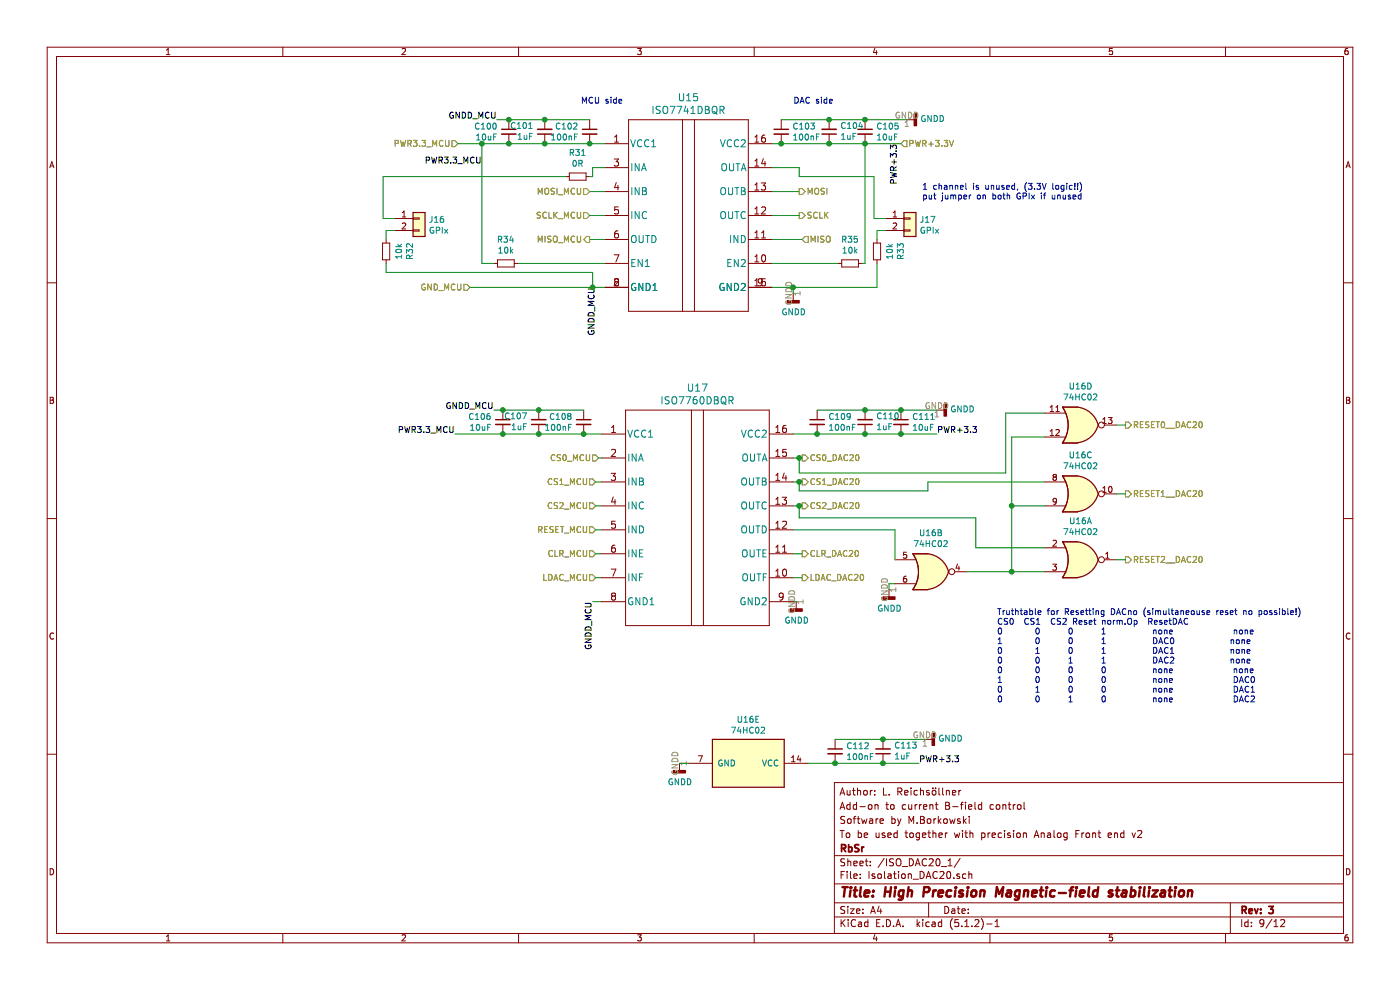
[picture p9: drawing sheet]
EESchema Schematic File Version 4
LIBS:ReadOut_BartingtonMag690_ReadOut_3V1-cache
EELAYER 29 0
EELAYER END
$Descr A4 11693 8268
encoding utf-8
Sheet 9 12
Title "High Precision Magnetic-field stabilization"
Date ""
Rev "3"
Comp "RbSr"
Comment1 "To be used together with precision Analog Front end v2"
Comment2 "Software by M.Borkowski"
Comment3 "Add-on to current B-field control"
Comment4 "Author: L. Reichsöllner"
$EndDescr
$Comp
L ISO7741:ISO7741DBQR U15
U 1 1
P 5750 1800
AR Path="/5EA2EFEB/5EA31CFB" Ref="U15"  Part="1" 
AR Path="/5EBBE87C/5EA31CFB" Ref="U?"  Part="1" 
F 0 "U15" H 5750 2788 60  0000 C CNN
F 1 "ISO7741DBQR" H 5750 2682 60  0000 C CNN
F 2 "ISO7741-SSOP:ISO7741DBQR" H 5750 1740 60  0001 C CNN
F 3 "http://www.ti.com/lit/gpn/iso7741-q1" H 5750 2682 60  0001 C CNN
F 4 "296-48140-1-ND" H 5750 1800 50  0001 C CNN "DigiKey"
	1    5750 1800
	1    0    0    -1  
$EndComp
Text Notes 4850 875  0    50   ~ 0
MCU side
Text Notes 6625 875  0    50   ~ 0
DAC side
Text HLabel 7525 1200 2    50   Input ~ 0
PWR+3.3V
Wire Wire Line
	7525 1200 7225 1200
$Comp
L power:GNDD #PWR087
U 1 1
P 6625 2450
AR Path="/5EA2EFEB/5EA32E06" Ref="#PWR087"  Part="1" 
AR Path="/5EBBE87C/5EA32E06" Ref="#PWR?"  Part="1" 
F 0 "#PWR087" H 6625 2200 50  0001 C CNN
F 1 "GNDD" H 6629 2295 50  0000 C CNN
F 2 "" H 6625 2450 50  0001 C CNN
F 3 "" H 6625 2450 50  0001 C CNN
	1    6625 2450
	1    0    0    -1  
$EndComp
Wire Wire Line
	6625 2450 6625 2400
Wire Wire Line
	6625 2400 6450 2400
Text HLabel 6675 1800 2    50   Output ~ 0
SCLK
Wire Wire Line
	6675 1800 6450 1800
Wire Wire Line
	6450 1600 6675 1600
Wire Wire Line
	6450 1400 6675 1400
Connection ~ 7225 1200
Wire Wire Line
	6450 2200 7000 2200
$Comp
L Device:C_Small C105
U 1 1
P 7225 1100
AR Path="/5EA2EFEB/5EA41B8B" Ref="C105"  Part="1" 
AR Path="/5EBBE87C/5EA41B8B" Ref="C?"  Part="1" 
F 0 "C105" H 7317 1146 50  0000 L CNN
F 1 "10uF" H 7317 1055 50  0000 L CNN
F 2 "Capacitor_SMD:C_0805_2012Metric" H 7225 1100 50  0001 C CNN
F 3 "https://search.murata.co.jp/Ceramy/image/img/A01X/G101/ENG/GRM21BR6YA106KE43-01.pdf" H 7225 1100 50  0001 C CNN
F 4 "490-10514-1-ND" H 7225 1100 50  0001 C CNN "DigiKey"
	1    7225 1100
	1    0    0    -1  
$EndComp
$Comp
L Device:C_Small C104
U 1 1
P 6925 1100
AR Path="/5EA2EFEB/5EA444F8" Ref="C104"  Part="1" 
AR Path="/5EBBE87C/5EA444F8" Ref="C?"  Part="1" 
F 0 "C104" H 6833 1054 50  0000 R CNN
F 1 "1uF" H 6833 1145 50  0000 R CNN
F 2 "Capacitor_SMD:C_0603_1608Metric" H 6925 1100 50  0001 C CNN
F 3 "https://www.yageo.com/upload/media/product/productsearch/datasheet/mlcc/UPY-GPHC_X5R_4V-to-50V_25.pdf" H 6925 1100 50  0001 C CNN
F 4 "311-1787-2-ND" H 6925 1100 50  0001 C CNN "DigiKey"
	1    6925 1100
	-1   0    0    1   
$EndComp
$Comp
L Device:C_Small C103
U 1 1
P 6525 1100
AR Path="/5EA2EFEB/5EA49017" Ref="C103"  Part="1" 
AR Path="/5EBBE87C/5EA49017" Ref="C?"  Part="1" 
F 0 "C103" H 6617 1146 50  0000 L CNN
F 1 "100nF" H 6617 1055 50  0000 L CNN
F 2 "Capacitor_SMD:C_0603_1608Metric" H 6525 1100 50  0001 C CNN
F 3 "https://katalog.we-online.de/pbs/datasheet/885012206071.pdf" H 6525 1100 50  0001 C CNN
F 4 "732-7989-1-ND" H 6525 1100 50  0001 C CNN "DigiKey"
	1    6525 1100
	1    0    0    -1  
$EndComp
Wire Wire Line
	7225 2200 7225 1200
Connection ~ 6925 1200
Wire Wire Line
	6925 1200 7225 1200
Connection ~ 6525 1200
Wire Wire Line
	6525 1200 6450 1200
Wire Wire Line
	6525 1200 6925 1200
$Comp
L Device:C_Small C100
U 1 1
P 4250 1100
AR Path="/5EA2EFEB/5EA54973" Ref="C100"  Part="1" 
AR Path="/5EBBE87C/5EA54973" Ref="C?"  Part="1" 
F 0 "C100" H 4342 1146 50  0000 L CNN
F 1 "10uF" H 4342 1055 50  0000 L CNN
F 2 "Capacitor_SMD:C_0805_2012Metric" H 4250 1100 50  0001 C CNN
F 3 "https://search.murata.co.jp/Ceramy/image/img/A01X/G101/ENG/GRM21BR6YA106KE43-01.pdf" H 4250 1100 50  0001 C CNN
F 4 "490-10514-1-ND" H 4250 1100 50  0001 C CNN "DigiKey"
	1    4250 1100
	-1   0    0    -1  
$EndComp
$Comp
L Device:C_Small C101
U 1 1
P 4550 1100
AR Path="/5EA2EFEB/5EA5497A" Ref="C101"  Part="1" 
AR Path="/5EBBE87C/5EA5497A" Ref="C?"  Part="1" 
F 0 "C101" H 4458 1054 50  0000 R CNN
F 1 "1uF" H 4458 1145 50  0000 R CNN
F 2 "Capacitor_SMD:C_0603_1608Metric" H 4550 1100 50  0001 C CNN
F 3 "https://www.yageo.com/upload/media/product/productsearch/datasheet/mlcc/UPY-GPHC_X5R_4V-to-50V_25.pdf" H 4550 1100 50  0001 C CNN
F 4 "311-1787-2-ND" H 4550 1100 50  0001 C CNN "DigiKey"
	1    4550 1100
	1    0    0    1   
$EndComp
$Comp
L Device:C_Small C102
U 1 1
P 4925 1100
AR Path="/5EA2EFEB/5EA54981" Ref="C102"  Part="1" 
AR Path="/5EBBE87C/5EA54981" Ref="C?"  Part="1" 
F 0 "C102" H 5017 1146 50  0000 L CNN
F 1 "100nF" H 5017 1055 50  0000 L CNN
F 2 "Capacitor_SMD:C_0603_1608Metric" H 4925 1100 50  0001 C CNN
F 3 "https://katalog.we-online.de/pbs/datasheet/885012206071.pdf" H 4925 1100 50  0001 C CNN
F 4 "732-7989-1-ND" H 4925 1100 50  0001 C CNN "DigiKey"
	1    4925 1100
	-1   0    0    -1  
$EndComp
$Comp
L Device:C_Small C106
U 1 1
P 4200 3525
AR Path="/5EA2EFEB/5EA55390" Ref="C106"  Part="1" 
AR Path="/5EBBE87C/5EA55390" Ref="C?"  Part="1" 
F 0 "C106" H 4292 3571 50  0000 L CNN
F 1 "10uF" H 4292 3480 50  0000 L CNN
F 2 "Capacitor_SMD:C_0805_2012Metric" H 4200 3525 50  0001 C CNN
F 3 "https://search.murata.co.jp/Ceramy/image/img/A01X/G101/ENG/GRM21BR6YA106KE43-01.pdf" H 4200 3525 50  0001 C CNN
F 4 "490-10514-1-ND" H 4200 3525 50  0001 C CNN "DigiKey"
	1    4200 3525
	-1   0    0    -1  
$EndComp
$Comp
L Device:C_Small C107
U 1 1
P 4500 3525
AR Path="/5EA2EFEB/5EA55397" Ref="C107"  Part="1" 
AR Path="/5EBBE87C/5EA55397" Ref="C?"  Part="1" 
F 0 "C107" H 4408 3479 50  0000 R CNN
F 1 "1uF" H 4408 3570 50  0000 R CNN
F 2 "Capacitor_SMD:C_0603_1608Metric" H 4500 3525 50  0001 C CNN
F 3 "https://www.yageo.com/upload/media/product/productsearch/datasheet/mlcc/UPY-GPHC_X5R_4V-to-50V_25.pdf" H 4500 3525 50  0001 C CNN
F 4 "311-1787-2-ND" H 4500 3525 50  0001 C CNN "DigiKey"
	1    4500 3525
	1    0    0    1   
$EndComp
$Comp
L Device:C_Small C108
U 1 1
P 4875 3525
AR Path="/5EA2EFEB/5EA5539E" Ref="C108"  Part="1" 
AR Path="/5EBBE87C/5EA5539E" Ref="C?"  Part="1" 
F 0 "C108" H 4967 3571 50  0000 L CNN
F 1 "100nF" H 4967 3480 50  0000 L CNN
F 2 "Capacitor_SMD:C_0603_1608Metric" H 4875 3525 50  0001 C CNN
F 3 "https://katalog.we-online.de/pbs/datasheet/885012206071.pdf" H 4875 3525 50  0001 C CNN
F 4 "732-7989-1-ND" H 4875 3525 50  0001 C CNN "DigiKey"
	1    4875 3525
	-1   0    0    -1  
$EndComp
$Comp
L Device:C_Small C111
U 1 1
P 7525 3525
AR Path="/5EA2EFEB/5EA56A3F" Ref="C111"  Part="1" 
AR Path="/5EBBE87C/5EA56A3F" Ref="C?"  Part="1" 
F 0 "C111" H 7617 3571 50  0000 L CNN
F 1 "10uF" H 7617 3480 50  0000 L CNN
F 2 "Capacitor_SMD:C_0805_2012Metric" H 7525 3525 50  0001 C CNN
F 3 "https://search.murata.co.jp/Ceramy/image/img/A01X/G101/ENG/GRM21BR6YA106KE43-01.pdf" H 7525 3525 50  0001 C CNN
F 4 "490-10514-1-ND" H 7525 3525 50  0001 C CNN "DigiKey"
	1    7525 3525
	1    0    0    -1  
$EndComp
$Comp
L Device:C_Small C110
U 1 1
P 7225 3525
AR Path="/5EA2EFEB/5EA56A46" Ref="C110"  Part="1" 
AR Path="/5EBBE87C/5EA56A46" Ref="C?"  Part="1" 
F 0 "C110" H 7133 3479 50  0000 R CNN
F 1 "1uF" H 7133 3570 50  0000 R CNN
F 2 "Capacitor_SMD:C_0603_1608Metric" H 7225 3525 50  0001 C CNN
F 3 "https://www.yageo.com/upload/media/product/productsearch/datasheet/mlcc/UPY-GPHC_X5R_4V-to-50V_25.pdf" H 7225 3525 50  0001 C CNN
F 4 "311-1787-2-ND" H 7225 3525 50  0001 C CNN "DigiKey"
	1    7225 3525
	-1   0    0    1   
$EndComp
$Comp
L Device:C_Small C109
U 1 1
P 6825 3525
AR Path="/5EA2EFEB/5EA56A4D" Ref="C109"  Part="1" 
AR Path="/5EBBE87C/5EA56A4D" Ref="C?"  Part="1" 
F 0 "C109" H 6917 3571 50  0000 L CNN
F 1 "100nF" H 6917 3480 50  0000 L CNN
F 2 "Capacitor_SMD:C_0603_1608Metric" H 6825 3525 50  0001 C CNN
F 3 "https://katalog.we-online.de/pbs/datasheet/885012206071.pdf" H 6825 3525 50  0001 C CNN
F 4 "732-7989-1-ND" H 6825 3525 50  0001 C CNN "DigiKey"
	1    6825 3525
	1    0    0    -1  
$EndComp
Wire Wire Line
	7200 2200 7225 2200
Text HLabel 3925 2400 0    50   Input ~ 0
GND_MCU
Wire Wire Line
	3925 2400 4950 2400
Text Label 4975 2400 3    50   ~ 0
GNDD_MCU
Text Label 4950 5025 3    50   ~ 0
GNDD_MCU
Wire Wire Line
	4950 5025 5025 5025
Wire Wire Line
	5050 1200 4925 1200
Connection ~ 4550 1200
Wire Wire Line
	4550 1200 4250 1200
Connection ~ 4925 1200
Wire Wire Line
	4925 1200 4550 1200
Text HLabel 3825 1200 0    50   Input ~ 0
PWR3.3[2]_MCU
Text Label 4150 1000 2    50   ~ 0
GNDD_MCU
Wire Wire Line
	4150 1000 4250 1000
Connection ~ 4550 1000
Wire Wire Line
	4550 1000 4925 1000
Wire Wire Line
	4950 1400 5050 1400
Wire Wire Line
	6450 2000 6700 2000
Connection ~ 4250 1000
Wire Wire Line
	4250 1000 4550 1000
Connection ~ 4250 1200
Wire Wire Line
	4250 1200 4025 1200
Wire Wire Line
	4925 1600 5050 1600
Text HLabel 4925 1800 0    50   Input ~ 0
SCLK_MCU
Wire Wire Line
	4925 1800 5050 1800
$Comp
L Device:R_Small R31
U 1 1
P 4825 1475
AR Path="/5EA2EFEB/5EA6146F" Ref="R31"  Part="1" 
AR Path="/5EBBE87C/5EA6146F" Ref="R?"  Part="1" 
F 0 "R31" V 5021 1475 50  0000 C CNN
F 1 "0R" V 4930 1475 50  0000 C CNN
F 2 "Resistor_SMD:R_0603_1608Metric" H 4825 1475 50  0001 C CNN
F 3 "https://www.yageo.com/upload/media/product/productsearch/datasheet/rchip/PYu-RC_Group_51_RoHS_L_10.pdf" H 4825 1475 50  0001 C CNN
F 4 "311-0.0GRCT-ND" H 4825 1475 50  0001 C CNN "DigiKey"
	1    4825 1475
	0    -1   -1   0   
$EndComp
Wire Wire Line
	4950 1400 4950 1475
Wire Wire Line
	4950 1475 4925 1475
$Comp
L Device:R_Small R33
U 1 1
P 7325 2100
AR Path="/5EA2EFEB/5EA64B2B" Ref="R33"  Part="1" 
AR Path="/5EBBE87C/5EA64B2B" Ref="R?"  Part="1" 
F 0 "R33" V 7521 2100 50  0000 C CNN
F 1 "10k" V 7430 2100 50  0000 C CNN
F 2 "Resistor_SMD:R_0603_1608Metric" H 7325 2100 50  0001 C CNN
F 3 "https://www.yageo.com/upload/media/product/productsearch/datasheet/rchip/PYu-RC_Group_51_RoHS_L_10.pdf" H 7325 2100 50  0001 C CNN
F 4 "311-10.0KCRCT-ND" H 7325 2100 50  0001 C CNN "DigiKey"
	1    7325 2100
	1    0    0    -1  
$EndComp
Wire Wire Line
	6675 1400 6675 1475
Wire Wire Line
	4925 2000 5050 2000
$Comp
L Device:R_Small R35
U 1 1
P 7100 2200
AR Path="/5EA2EFEB/5EA69475" Ref="R35"  Part="1" 
AR Path="/5EBBE87C/5EA69475" Ref="R?"  Part="1" 
F 0 "R35" V 7296 2200 50  0000 C CNN
F 1 "10k" V 7205 2200 50  0000 C CNN
F 2 "Resistor_SMD:R_0603_1608Metric" H 7100 2200 50  0001 C CNN
F 3 "https://www.yageo.com/upload/media/product/productsearch/datasheet/rchip/PYu-RC_Group_51_RoHS_L_10.pdf" H 7100 2200 50  0001 C CNN
F 4 "311-10.0KCRCT-ND" H 7100 2200 50  0001 C CNN "DigiKey"
	1    7100 2200
	0    -1   -1   0   
$EndComp
$Comp
L Device:R_Small R34
U 1 1
P 4225 2200
AR Path="/5EA2EFEB/5EA6994C" Ref="R34"  Part="1" 
AR Path="/5EBBE87C/5EA6994C" Ref="R?"  Part="1" 
F 0 "R34" V 4421 2200 50  0000 C CNN
F 1 "10k" V 4330 2200 50  0000 C CNN
F 2 "Resistor_SMD:R_0603_1608Metric" H 4225 2200 50  0001 C CNN
F 3 "https://www.yageo.com/upload/media/product/productsearch/datasheet/rchip/PYu-RC_Group_51_RoHS_L_10.pdf" H 4225 2200 50  0001 C CNN
F 4 "311-10.0KCRCT-ND" H 4225 2200 50  0001 C CNN "DigiKey"
	1    4225 2200
	0    -1   -1   0   
$EndComp
Wire Wire Line
	4025 1200 4025 2200
Wire Wire Line
	4025 2200 4125 2200
Connection ~ 4025 1200
Wire Wire Line
	4025 1200 3825 1200
Wire Wire Line
	4325 2200 5050 2200
$Comp
L power:GNDD #PWR086
U 1 1
P 7575 1000
AR Path="/5EA2EFEB/5EA6C794" Ref="#PWR086"  Part="1" 
AR Path="/5EBBE87C/5EA6C794" Ref="#PWR?"  Part="1" 
F 0 "#PWR086" H 7575 750 50  0001 C CNN
F 1 "GNDD" V 7579 890 50  0000 R CNN
F 2 "" H 7575 1000 50  0001 C CNN
F 3 "" H 7575 1000 50  0001 C CNN
	1    7575 1000
	0    -1   -1   0   
$EndComp
Wire Wire Line
	6525 1000 6925 1000
Connection ~ 6925 1000
Wire Wire Line
	6925 1000 7225 1000
Text Label 7500 1200 3    50   ~ 0
PWR+3.3
Text Label 7825 3625 0    50   ~ 0
PWR+3.3
Wire Wire Line
	6625 3625 6825 3625
Connection ~ 6825 3625
Wire Wire Line
	6825 3625 7225 3625
Connection ~ 7225 3625
Wire Wire Line
	7225 3625 7525 3625
Wire Wire Line
	6825 3425 7225 3425
Connection ~ 7225 3425
Wire Wire Line
	7225 3425 7525 3425
$Comp
L power:GNDD #PWR088
U 1 1
P 7825 3425
AR Path="/5EA2EFEB/5EA708B4" Ref="#PWR088"  Part="1" 
AR Path="/5EBBE87C/5EA708B4" Ref="#PWR?"  Part="1" 
F 0 "#PWR088" H 7825 3175 50  0001 C CNN
F 1 "GNDD" V 7829 3315 50  0000 R CNN
F 2 "" H 7825 3425 50  0001 C CNN
F 3 "" H 7825 3425 50  0001 C CNN
	1    7825 3425
	0    -1   -1   0   
$EndComp
$Comp
L power:GNDD #PWR090
U 1 1
P 6650 5025
AR Path="/5EA2EFEB/5EA7163D" Ref="#PWR090"  Part="1" 
AR Path="/5EBBE87C/5EA7163D" Ref="#PWR?"  Part="1" 
F 0 "#PWR090" H 6650 4775 50  0001 C CNN
F 1 "GNDD" H 6654 4870 50  0000 C CNN
F 2 "" H 6650 5025 50  0001 C CNN
F 3 "" H 6650 5025 50  0001 C CNN
	1    6650 5025
	1    0    0    -1  
$EndComp
Wire Wire Line
	6625 5025 6650 5025
Text Notes 7700 1675 0    50   ~ 0
1 channel is unused, (3.3V logic!!)\nput jumper on both GPIx if unused
Text HLabel 5000 3825 0    50   Input ~ 0
CS0_MCU
Text HLabel 4975 4025 0    50   Input ~ 0
CS1_MCU
Text HLabel 4975 4225 0    50   Input ~ 0
CS2_MCU
Wire Wire Line
	5000 3825 5025 3825
Wire Wire Line
	4975 4225 5025 4225
Wire Wire Line
	4975 4025 5025 4025
Text HLabel 4975 4425 0    50   Input ~ 0
RESET_MCU
Wire Wire Line
	4975 4425 5025 4425
Text HLabel 4975 4625 0    50   Input ~ 0
CLR_MCU
Text HLabel 4975 4825 0    50   Input ~ 0
LDAC_MCU
Wire Wire Line
	4975 4625 5025 4625
Wire Wire Line
	4975 4825 5025 4825
$Comp
L 74xx:74HC02 U?
U 1 1
P 9025 4675
AR Path="/5EA829D3" Ref="U?"  Part="3" 
AR Path="/5EA2EFEB/5EA829D3" Ref="U16"  Part="1" 
AR Path="/5EBBE87C/5EA829D3" Ref="U?"  Part="1" 
F 0 "U16" H 9025 5000 50  0000 C CNN
F 1 "74HC02" H 9025 4909 50  0000 C CNN
F 2 "Package_SO:TSSOP-14_4.4x5mm_P0.65mm" H 9025 4675 50  0001 C CNN
F 3 "http://www.ti.com/general/docs/suppproductinfo.tsp?distId=10&gotoUrl=http%3A%2F%2Fwww.ti.com%2Flit%2Fgpn%2Fsn74ahc02" H 9025 4675 50  0001 C CNN
F 4 "296-4515-1-ND" H 9025 4675 50  0001 C CNN "DigiKey"
	1    9025 4675
	1    0    0    -1  
$EndComp
$Comp
L 74xx:74HC02 U?
U 5 1
P 6250 6375
AR Path="/5EA829D9" Ref="U?"  Part="5" 
AR Path="/5EA2EFEB/5EA829D9" Ref="U16"  Part="5" 
AR Path="/5EBBE87C/5EA829D9" Ref="U?"  Part="5" 
F 0 "U16" V 5883 6375 50  0000 C CNN
F 1 "74HC02" V 5974 6375 50  0000 C CNN
F 2 "Package_SO:TSSOP-14_4.4x5mm_P0.65mm" H 6250 6375 50  0001 C CNN
F 3 "http://www.ti.com/general/docs/suppproductinfo.tsp?distId=10&gotoUrl=http%3A%2F%2Fwww.ti.com%2Flit%2Fgpn%2Fsn74ahc02" H 6250 6375 50  0001 C CNN
F 4 "296-4515-1-ND" H 6250 6375 50  0001 C CNN "DigiKey"
	5    6250 6375
	0    1    1    0   
$EndComp
$Comp
L 74xx:74HC02 U?
U 2 1
P 7775 4775
AR Path="/5EA86273" Ref="U?"  Part="3" 
AR Path="/5EA2EFEB/5EA86273" Ref="U16"  Part="2" 
AR Path="/5EBBE87C/5EA86273" Ref="U?"  Part="2" 
F 0 "U16" H 7775 5100 50  0000 C CNN
F 1 "74HC02" H 7775 5009 50  0000 C CNN
F 2 "Package_SO:TSSOP-14_4.4x5mm_P0.65mm" H 7775 4775 50  0001 C CNN
F 3 "http://www.ti.com/general/docs/suppproductinfo.tsp?distId=10&gotoUrl=http%3A%2F%2Fwww.ti.com%2Flit%2Fgpn%2Fsn74ahc02" H 7775 4775 50  0001 C CNN
F 4 "296-4515-1-ND" H 7775 4775 50  0001 C CNN "DigiKey"
	2    7775 4775
	1    0    0    -1  
$EndComp
$Comp
L 74xx:74HC02 U?
U 3 1
P 9025 4125
AR Path="/5EA876F4" Ref="U?"  Part="3" 
AR Path="/5EA2EFEB/5EA876F4" Ref="U16"  Part="3" 
AR Path="/5EBBE87C/5EA876F4" Ref="U?"  Part="3" 
F 0 "U16" H 9025 4450 50  0000 C CNN
F 1 "74HC02" H 9025 4359 50  0000 C CNN
F 2 "Package_SO:TSSOP-14_4.4x5mm_P0.65mm" H 9025 4125 50  0001 C CNN
F 3 "http://www.ti.com/general/docs/suppproductinfo.tsp?distId=10&gotoUrl=http%3A%2F%2Fwww.ti.com%2Flit%2Fgpn%2Fsn74ahc02" H 9025 4125 50  0001 C CNN
F 4 "296-4515-1-ND" H 9025 4125 50  0001 C CNN "DigiKey"
	3    9025 4125
	1    0    0    -1  
$EndComp
$Comp
L 74xx:74HC02 U?
U 4 1
P 9025 3550
AR Path="/5EA88BF4" Ref="U?"  Part="3" 
AR Path="/5EA2EFEB/5EA88BF4" Ref="U16"  Part="4" 
AR Path="/5EBBE87C/5EA88BF4" Ref="U?"  Part="4" 
F 0 "U16" H 9025 3875 50  0000 C CNN
F 1 "74HC02" H 9025 3784 50  0000 C CNN
F 2 "Package_SO:TSSOP-14_4.4x5mm_P0.65mm" H 9025 3550 50  0001 C CNN
F 3 "http://www.ti.com/general/docs/suppproductinfo.tsp?distId=10&gotoUrl=http%3A%2F%2Fwww.ti.com%2Flit%2Fgpn%2Fsn74ahc02" H 9025 3550 50  0001 C CNN
F 4 "296-4515-1-ND" H 9025 3550 50  0001 C CNN "DigiKey"
	4    9025 3550
	1    0    0    -1  
$EndComp
Connection ~ 7525 3425
Wire Wire Line
	7525 3425 7825 3425
Connection ~ 7525 3625
Wire Wire Line
	7525 3625 7825 3625
Wire Wire Line
	3800 3625 4200 3625
Connection ~ 4500 3625
Wire Wire Line
	4500 3625 4875 3625
Connection ~ 4875 3625
Wire Wire Line
	4875 3625 5025 3625
Connection ~ 4200 3625
Wire Wire Line
	4200 3625 4500 3625
Connection ~ 7225 1000
Wire Wire Line
	7225 1000 7575 1000
Text Label 4125 3425 2    50   ~ 0
GNDD_MCU
Wire Wire Line
	4125 3425 4200 3425
Connection ~ 4200 3425
Wire Wire Line
	4200 3425 4500 3425
Connection ~ 4500 3425
Wire Wire Line
	4500 3425 4875 3425
Text HLabel 6700 3825 2    50   Output ~ 0
CS0_DAC20
Text HLabel 6700 4025 2    50   Output ~ 0
CS1_DAC20
Text HLabel 6700 4225 2    50   Output ~ 0
CS2_DAC20
Text HLabel 9400 3550 2    50   Output ~ 0
RESET0__DAC20
Text HLabel 6700 4825 2    50   Output ~ 0
LDAC_DAC20
Text HLabel 6700 4625 2    50   Output ~ 0
CLR_DAC20
Wire Wire Line
	6625 3825 6675 3825
Wire Wire Line
	6625 4025 6675 4025
Wire Wire Line
	6625 4225 6675 4225
Wire Wire Line
	6625 4625 6700 4625
Wire Wire Line
	6625 4825 6700 4825
Wire Wire Line
	6675 3825 6675 3950
Connection ~ 6675 3825
Wire Wire Line
	6675 3825 6700 3825
Wire Wire Line
	6675 4025 6675 4100
Wire Wire Line
	6675 4100 7750 4100
Connection ~ 6675 4025
Wire Wire Line
	6675 4025 6700 4025
Wire Wire Line
	6675 4225 6675 4325
Connection ~ 6675 4225
Wire Wire Line
	6675 4225 6700 4225
Text HLabel 9400 4125 2    50   Output ~ 0
RESET1__DAC20
Text HLabel 9400 4675 2    50   Output ~ 0
RESET2__DAC20
$Comp
L Device:C_Small C113
U 1 1
P 7375 6275
AR Path="/5EA2EFEB/5EAFF75B" Ref="C113"  Part="1" 
AR Path="/5EBBE87C/5EAFF75B" Ref="C?"  Part="1" 
F 0 "C113" H 7283 6229 50  0000 R CNN
F 1 "1uF" H 7283 6320 50  0000 R CNN
F 2 "Capacitor_SMD:C_0603_1608Metric" H 7375 6275 50  0001 C CNN
F 3 "https://www.yageo.com/upload/media/product/productsearch/datasheet/mlcc/UPY-GPHC_X5R_4V-to-50V_25.pdf" H 7375 6275 50  0001 C CNN
F 4 "311-1787-2-ND" H 7375 6275 50  0001 C CNN "DigiKey"
	1    7375 6275
	-1   0    0    1   
$EndComp
$Comp
L Device:C_Small C112
U 1 1
P 6975 6275
AR Path="/5EA2EFEB/5EAFF766" Ref="C112"  Part="1" 
AR Path="/5EBBE87C/5EAFF766" Ref="C?"  Part="1" 
F 0 "C112" H 7067 6321 50  0000 L CNN
F 1 "100nF" H 7067 6230 50  0000 L CNN
F 2 "Capacitor_SMD:C_0603_1608Metric" H 6975 6275 50  0001 C CNN
F 3 "https://katalog.we-online.de/pbs/datasheet/885012206071.pdf" H 6975 6275 50  0001 C CNN
F 4 "732-7989-1-ND" H 6975 6275 50  0001 C CNN "DigiKey"
	1    6975 6275
	1    0    0    -1  
$EndComp
Wire Wire Line
	6975 6175 7375 6175
Connection ~ 7375 6175
Wire Wire Line
	6750 6375 6975 6375
Connection ~ 6975 6375
Wire Wire Line
	6975 6375 7375 6375
Connection ~ 7375 6375
Wire Wire Line
	7375 6375 7675 6375
$Comp
L power:GNDD #PWR092
U 1 1
P 5675 6375
AR Path="/5EA2EFEB/5EB13036" Ref="#PWR092"  Part="1" 
AR Path="/5EBBE87C/5EB13036" Ref="#PWR?"  Part="1" 
F 0 "#PWR092" H 5675 6125 50  0001 C CNN
F 1 "GNDD" H 5679 6220 50  0000 C CNN
F 2 "" H 5675 6375 50  0001 C CNN
F 3 "" H 5675 6375 50  0001 C CNN
	1    5675 6375
	1    0    0    -1  
$EndComp
Wire Wire Line
	5675 6375 5750 6375
$Comp
L power:GNDD #PWR091
U 1 1
P 7725 6175
AR Path="/5EA2EFEB/5EB17AC7" Ref="#PWR091"  Part="1" 
AR Path="/5EBBE87C/5EB17AC7" Ref="#PWR?"  Part="1" 
F 0 "#PWR091" H 7725 5925 50  0001 C CNN
F 1 "GNDD" V 7729 6065 50  0000 R CNN
F 2 "" H 7725 6175 50  0001 C CNN
F 3 "" H 7725 6175 50  0001 C CNN
	1    7725 6175
	0    -1   -1   0   
$EndComp
Wire Wire Line
	7375 6175 7725 6175
Text Label 7675 6375 0    50   ~ 0
PWR+3.3
$Comp
L power:GNDD #PWR089
U 1 1
P 7425 4925
AR Path="/5EA2EFEB/5EB303E5" Ref="#PWR089"  Part="1" 
AR Path="/5EBBE87C/5EB303E5" Ref="#PWR?"  Part="1" 
F 0 "#PWR089" H 7425 4675 50  0001 C CNN
F 1 "GNDD" H 7429 4770 50  0000 C CNN
F 2 "" H 7425 4925 50  0001 C CNN
F 3 "" H 7425 4925 50  0001 C CNN
	1    7425 4925
	1    0    0    -1  
$EndComp
Wire Wire Line
	7425 4925 7425 4875
Wire Wire Line
	7425 4875 7475 4875
Wire Wire Line
	7475 4425 7475 4675
Wire Wire Line
	6625 4425 7475 4425
Wire Wire Line
	8075 4775 8450 4775
Wire Wire Line
	8450 4775 8725 4775
Wire Wire Line
	6675 4325 8150 4325
Wire Wire Line
	7750 4100 7750 4025
Wire Wire Line
	7750 4025 8725 4025
Wire Wire Line
	9325 4675 9400 4675
Wire Wire Line
	9325 4125 9400 4125
Wire Wire Line
	8400 3950 8400 3450
Wire Wire Line
	8400 3450 8725 3450
Wire Wire Line
	6675 3950 8400 3950
Connection ~ 8450 4775
Wire Wire Line
	8450 3650 8725 3650
Wire Wire Line
	8450 3650 8450 4225
Wire Wire Line
	9400 3550 9325 3550
Wire Wire Line
	8725 4225 8450 4225
Connection ~ 8450 4225
Wire Wire Line
	8450 4225 8450 4775
Wire Wire Line
	8150 4575 8725 4575
Wire Wire Line
	8150 4325 8150 4575
Text Notes 8325 5875 0    50   ~ 0
Truthtable for Resetting DACno (simultaneouse reset no possible!)\nCS0  CS1  CS2 Reset norm.Op  ResetDAC\n0       0      0      1          none             none\n1       0      0      1          DAC0            none\n0       1      0      1          DAC1            none\n0       0      1      1          DAC2            none\n0       0      0      0          none             none\n1       0      0      0          none             DAC0\n0       1      0      0          none             DAC1\n0       0      1      0          none             DAC2
Wire Wire Line
	7300 1475 7300 1825
Wire Wire Line
	7300 1825 7400 1825
$Comp
L Connector_Generic:Conn_01x02 J?
U 1 1
P 7600 1825
AR Path="/5EAA2237/5EA9B307" Ref="J?"  Part="1" 
AR Path="/5EA2EFEB/5EA9B307" Ref="J17"  Part="1" 
AR Path="/5EBBE87C/5EA9B307" Ref="J?"  Part="1" 
F 0 "J17" H 7680 1817 50  0000 L CNN
F 1 "GPIx" H 7680 1726 50  0000 L CNN
F 2 "Connector_PinHeader_2.54mm:PinHeader_1x02_P2.54mm_Vertical" H 7600 1825 50  0001 C CNN
F 3 "https://katalog.we-online.de/em/datasheet/6130xx11121.pdf" H 7600 1825 50  0001 C CNN
F 4 "732-5315-ND" H 7600 1825 50  0001 C CNN "DigiKey"
	1    7600 1825
	1    0    0    -1  
$EndComp
Wire Wire Line
	7325 2000 7325 1925
Wire Wire Line
	7325 1925 7400 1925
Wire Wire Line
	6675 1475 7300 1475
$Comp
L Device:R_Small R32
U 1 1
P 3225 2100
AR Path="/5EA2EFEB/5EAA5F29" Ref="R32"  Part="1" 
AR Path="/5EAA2237/5EAA5F29" Ref="R?"  Part="1" 
AR Path="/5EBBE87C/5EAA5F29" Ref="R?"  Part="1" 
F 0 "R32" V 3421 2100 50  0000 C CNN
F 1 "10k" V 3330 2100 50  0000 C CNN
F 2 "Resistor_SMD:R_0603_1608Metric" H 3225 2100 50  0001 C CNN
F 3 "https://www.yageo.com/upload/media/product/productsearch/datasheet/rchip/PYu-RC_Group_51_RoHS_L_10.pdf" H 3225 2100 50  0001 C CNN
F 4 "311-10.0KCRCT-ND" H 3225 2100 50  0001 C CNN "DigiKey"
	1    3225 2100
	1    0    0    -1  
$EndComp
Wire Wire Line
	3200 1475 3200 1825
Wire Wire Line
	3200 1825 3300 1825
$Comp
L Connector_Generic:Conn_01x02 J?
U 1 1
P 3500 1825
AR Path="/5EAA2237/5EAA5F31" Ref="J?"  Part="1" 
AR Path="/5EA2EFEB/5EAA5F31" Ref="J16"  Part="1" 
AR Path="/5EBBE87C/5EAA5F31" Ref="J?"  Part="1" 
F 0 "J16" H 3580 1817 50  0000 L CNN
F 1 "GPIx" H 3580 1726 50  0000 L CNN
F 2 "Connector_PinHeader_2.54mm:PinHeader_1x02_P2.54mm_Vertical" H 3500 1825 50  0001 C CNN
F 3 "https://katalog.we-online.de/em/datasheet/6130xx11121.pdf" H 3500 1825 50  0001 C CNN
F 4 "732-5315-ND" H 3500 1825 50  0001 C CNN "DigiKey"
	1    3500 1825
	1    0    0    -1  
$EndComp
Wire Wire Line
	3225 2000 3225 1925
Wire Wire Line
	3225 1925 3300 1925
Wire Wire Line
	3225 2200 3225 2275
Wire Wire Line
	3200 1475 4725 1475
Wire Wire Line
	3225 2275 4950 2275
Wire Wire Line
	4950 2275 4950 2400
Connection ~ 4950 2400
Wire Wire Line
	4950 2400 5050 2400
Wire Wire Line
	6625 2400 7325 2400
Wire Wire Line
	7325 2200 7325 2400
Connection ~ 6625 2400
$Comp
L ISO7760DBQ:ISO7760DBQR U17
U 1 1
P 5825 4325
F 0 "U17" H 5825 5413 60  0000 C CNN
F 1 "ISO7760DBQR" H 5825 5307 60  0000 C CNN
F 2 "ISO7760-SSOP:ISO7760DBQR" H 5825 4265 60  0001 C CNN
F 3 "http://www.ti.com/lit/gpn/iso7760" H 5825 5307 60  0001 C CNN
	1    5825 4325
	1    0    0    -1  
$EndComp
Text HLabel 6675 1600 2    50   Output ~ 0
MOSI
Text HLabel 6700 2000 2    50   Input ~ 0
MISO
Text HLabel 4925 1600 0    50   Input ~ 0
MOSI_MCU
Text HLabel 4925 2000 0    50   Output ~ 0
MISO_MCU
Text HLabel 3800 3625 0    50   Input ~ 0
PWR3.3[3]_MCU
$EndSCHEMATC
